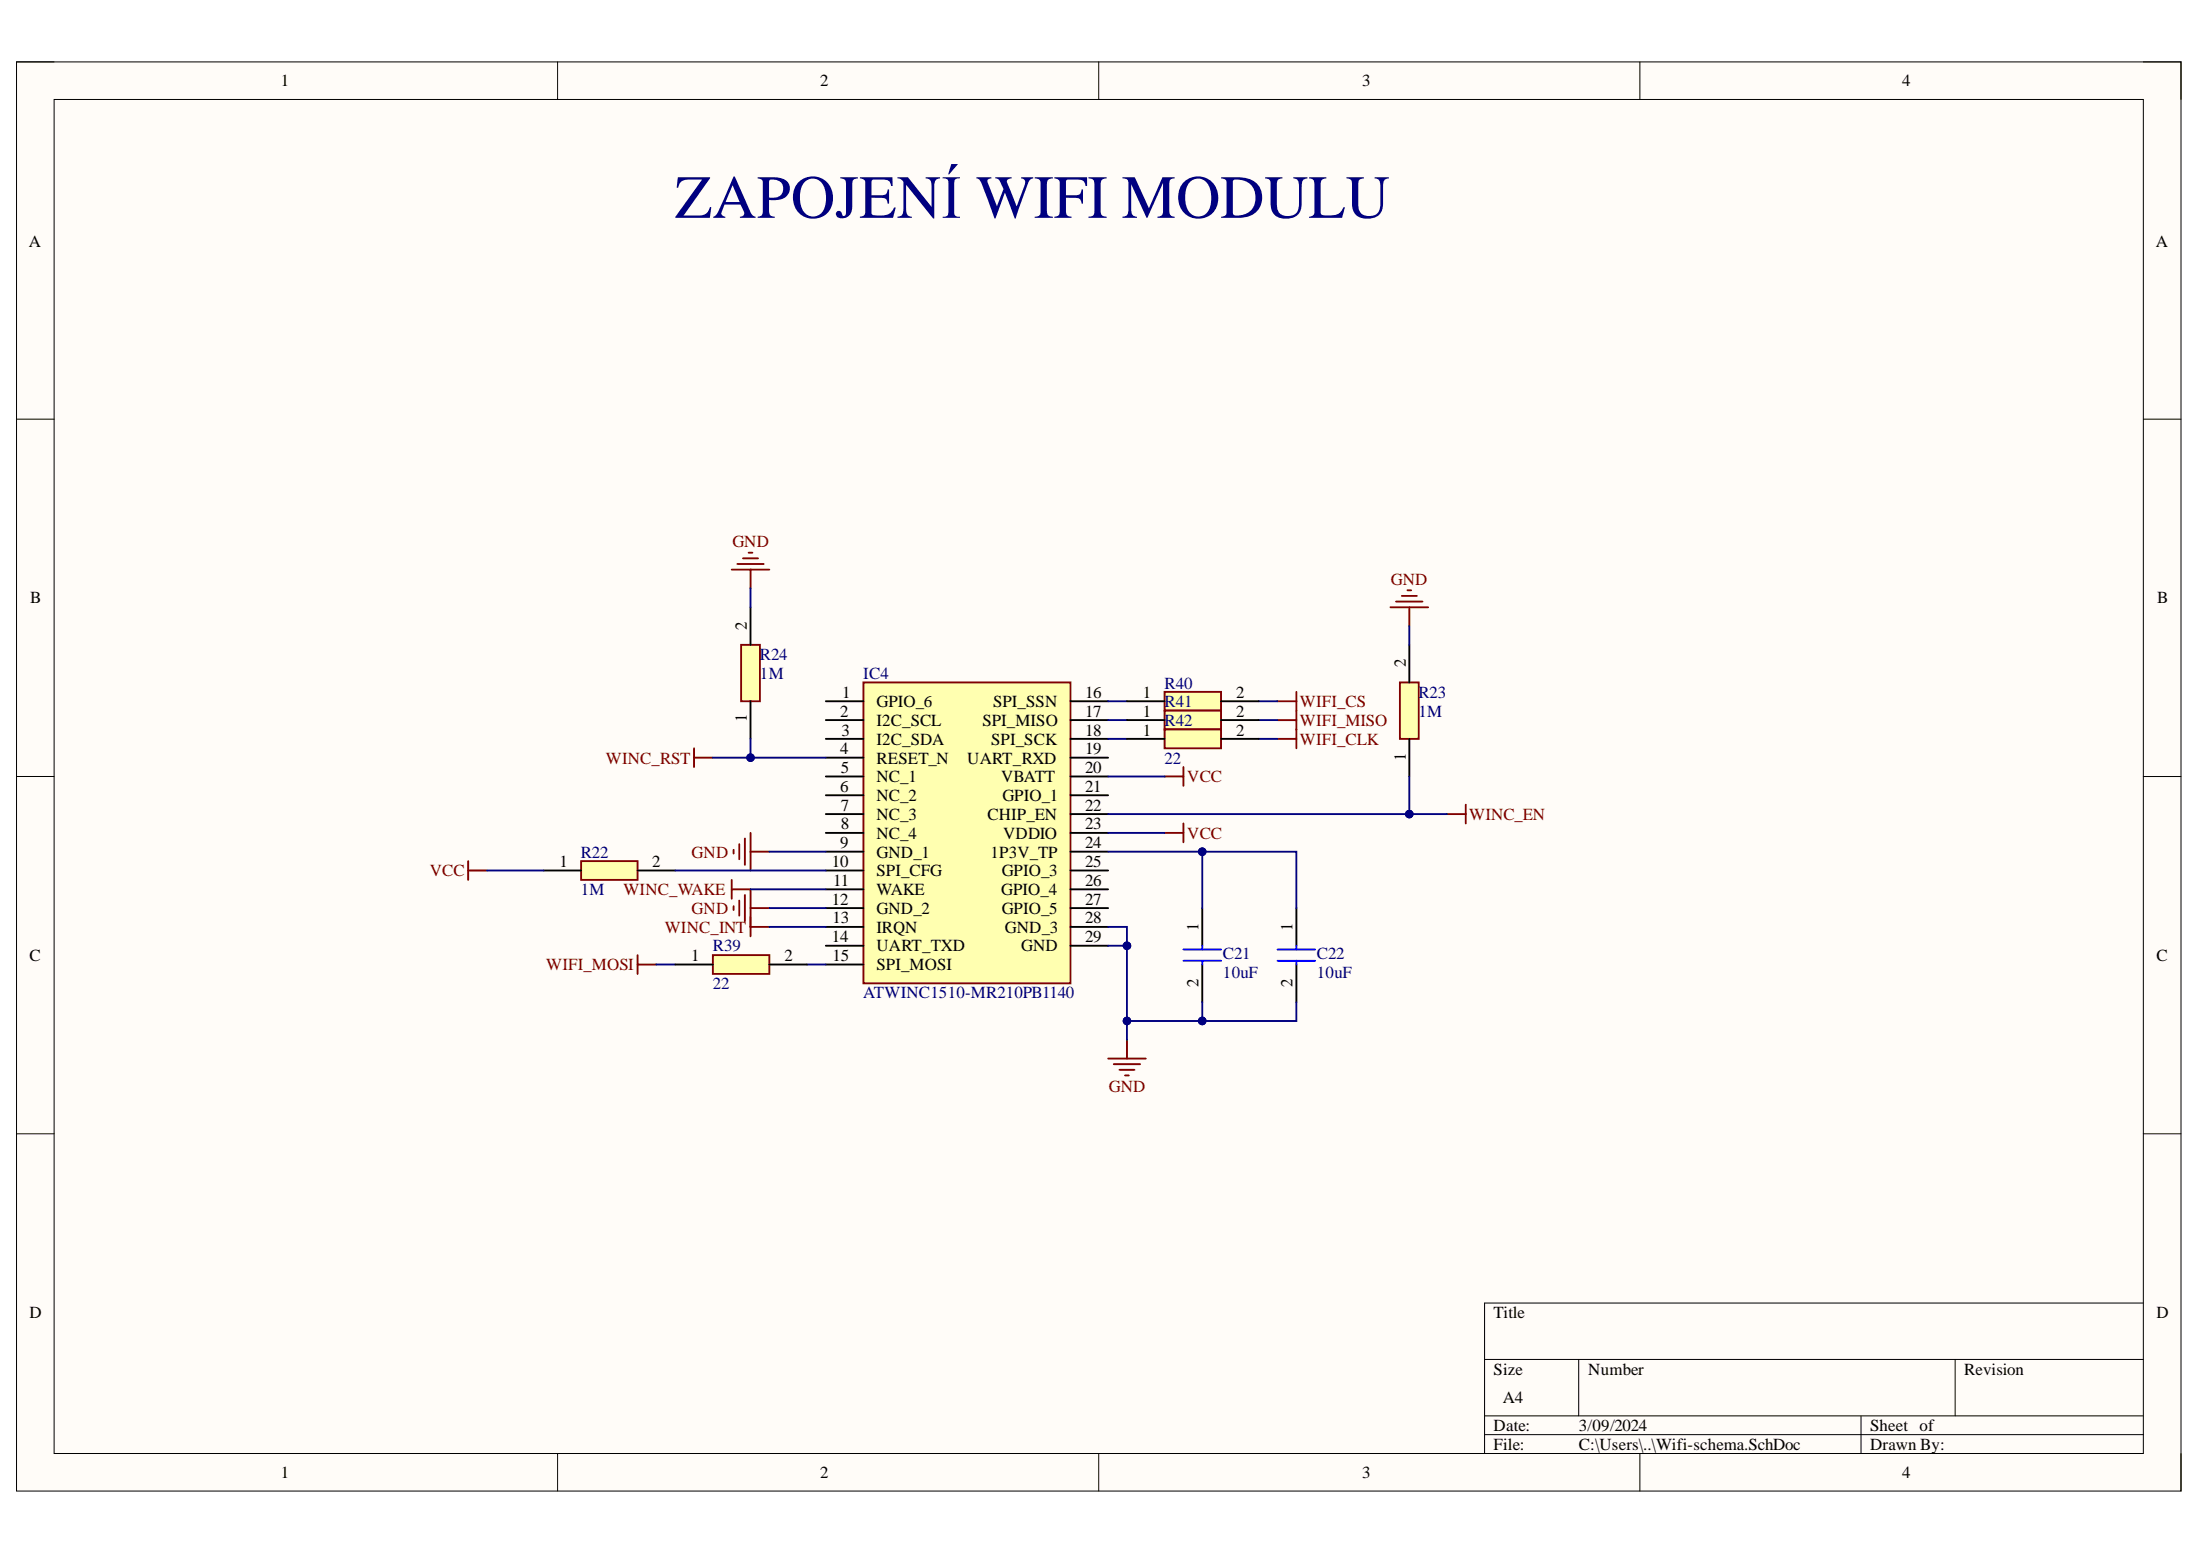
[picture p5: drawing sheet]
<svg xmlns="http://www.w3.org/2000/svg" width="297mm" height="210mm" viewBox="0 0 297 210" stroke-linecap="round" stroke-linejoin="round" font-family="sans-serif">
<path d="M2.2 8.4h292.3v192.9h-292.3z" fill-rule="evenodd" fill="#fffcf8"/>
<path d="M2.2 8.4h292.3v192.9h-292.3z" fill="none" stroke="#000" stroke-width=".14"/>
<path d="M7.3 13.4h282.1v182.8h-282.1z" fill-rule="evenodd" fill="#fffcf8"/>
<g fill="none" stroke="#000" stroke-width=".14">
<path d="M2.2 8.4h5.1M7.3 13.4h282.1v182.8h-282.1zM75.3 8.4v5M148.3 8.4v5M221.4 8.4v5M289.4 8.4h5.1v5M2.2 56.6h5.1M289.4 56.6h5.1M2.2 104.8h5.1M289.4 104.8h5.1M2.2 153h5.1M289.4 153h5.1"/>
<path d="M289.4 175.9h-89v20.3M75.3 196.2v5.1M148.3 196.2v5.1M200.4 183.5h89M200.4 191.1h89M200.4 193.7h89M213.2 183.5v7.6M221.4 196.2v5.1M251.3 191.1v5.1M264 183.5v7.6M294.5 196.2v5.1"/>
</g>
<path d="M116.6 92.1h27.9v40.6h-27.9z" fill-rule="evenodd" fill="#ffffb0"/>
<path d="M116.6 92.1h27.9v40.6h-27.9z" fill="none" stroke="#800000" stroke-width=".25"/>
<g fill="none" stroke="#000" stroke-width=".25">
<path d="M111.5 94.7h5.1M111.5 97.2h5.1M111.5 99.7h5.1M144.5 94.7h5.1M144.5 97.2h5.1M144.5 99.7h5.1M111.5 102.3h5.1M111.5 104.8h5.1M111.5 107.3h5.1M111.5 109.9h5.1M111.5 112.4h5.1M111.5 115h5.1"/>
<path d="M111.5 117.5h5.1M144.5 102.3h5.1M144.5 104.8h5.1M144.5 107.3h5.1M144.5 109.9h5.1M144.5 112.4h5.1M144.5 115h5.1M144.5 117.5h5.1M111.5 120h5.1M111.5 122.6h5.1M111.5 125.1h5.1M111.5 127.7h5.1"/>
<path d="M111.5 130.2h5.1M144.5 120h5.1M144.5 122.6h5.1M144.5 125.1h5.1M144.5 127.7h5.1"/>
</g>
<path d="M78.5 116.2h7.6v2.6h-7.6z" fill-rule="evenodd" fill="#ffffb0"/>
<g fill="none" stroke="#800000" stroke-width=".25">
<path d="M172.5 97.2h2.5M172.5 99.7h2.5M172.5 94.7h2.5M175 93.4v7.6M63.2 116.2v2.6M63.2 117.5h2.6M78.5 116.2h7.6v2.6h-7.6zM98.8 118.8v2.5M99 114.7v.5M99.8 114v2M100.6 113.2v3.5M101.3 112.4v5.1"/>
<path d="M101.3 115h2.6M157.2 104.8h2.6M159.8 103.5v2.6M195.4 109.9h2.5M197.9 108.6v2.6M86.1 128.9v2.6M86.1 130.2h2.5M98.8 120h2.5v6.4M99 122.3v.5M99.8 121.6v2M100.6 120.8v3.6M101.3 122.6h2.6"/>
<path d="M101.3 125.1h2.6M149.6 142.9h5.1M150.4 143.7h3.5M151.1 144.4h2.1M151.9 145.2h.5M152.2 140.4v2.5"/>
</g>
<path d="M73.4 117.5h5.1M86.1 117.5h5.1" fill="none" stroke="#000" stroke-width=".25"/>
<path d="M189 92.1h2.6v7.6h-2.6z" fill-rule="evenodd" fill="#ffffb0"/>
<path d="M190 79.7h.5M187.7 82h5.1M188.5 81.2h3.6M189 92.1h2.6v7.6h-2.6zM189.3 80.4h2M190.3 82v2.5M157.2 112.4h2.6M159.8 111.2v2.5" fill="none" stroke="#800000" stroke-width=".25"/>
<path d="M190.3 87v5.1M190.3 99.7v5.1M162.3 122.6v5.1M162.3 130.2v5.1M175 122.6v5.1M175 130.2v5.1" fill="none" stroke="#000" stroke-width=".25"/>
<path d="M159.8 128.2h5.1M159.8 129.7h5.1M162.3 127.7v.5M162.3 129.7v.5M172.5 128.2h5.1M172.5 129.7h5.1M175 127.7v.5M175 129.7v.5" fill="none" stroke="#00f" stroke-width=".25"/>
<path d="M100.1 87h2.5v7.7h-2.5z" fill-rule="evenodd" fill="#ffffb0"/>
<path d="M98.8 76.9h5.1M99.6 76.1h3.5M100.3 75.4h2.1M101.1 74.6h.5M101.3 76.9v2.5M100.1 87h2.5v7.7h-2.5zM93.7 101v2.5M93.7 102.3h2.6" fill="none" stroke="#800000" stroke-width=".25"/>
<path d="M101.3 82v5M101.3 94.7v5" fill="none" stroke="#000" stroke-width=".25"/>
<path d="M65.8 117.5h7.6M91.2 117.5h20.3M101.3 120h10.2M149.6 125.1h2.6v2.6" fill="none" stroke="#000080" stroke-width=".25"/>
<circle cx="152.2" cy="127.7" r=".51" fill="#000080"/>
<circle cx="152.2" cy="127.7" r=".51" fill="none" stroke="#000080" stroke-width=".14"/>
<path d="M103.9 115h7.6M149.6 104.8h7.6M190.3 104.8v5.1M103.9 122.6h7.6M103.9 125.1h7.6" fill="none" stroke="#000080" stroke-width=".25"/>
<circle cx="190.3" cy="109.9" r=".51" fill="#000080"/>
<circle cx="190.3" cy="109.9" r=".51" fill="none" stroke="#000080" stroke-width=".14"/>
<path d="M190.3 84.5v2.5M149.6 115h12.7v7.6M149.6 112.4h7.6" fill="none" stroke="#000080" stroke-width=".25"/>
<circle cx="162.3" cy="115" r=".51" fill="#000080"/>
<circle cx="162.3" cy="115" r=".51" fill="none" stroke="#000080" stroke-width=".14"/>
<path d="M162.3 115h12.7v7.6" fill="none" stroke="#000080" stroke-width=".25"/>
<circle cx="162.3" cy="115" r=".51" fill="#000080"/>
<circle cx="162.3" cy="115" r=".51" fill="none" stroke="#000080" stroke-width=".14"/>
<path d="M162.3 135.3v2.5h-10.1" fill="none" stroke="#000080" stroke-width=".25"/>
<circle cx="162.3" cy="137.8" r=".51" fill="#000080"/>
<circle cx="162.3" cy="137.8" r=".51" fill="none" stroke="#000080" stroke-width=".14"/>
<circle cx="152.2" cy="137.8" r=".51" fill="#000080"/>
<circle cx="152.2" cy="137.8" r=".51" fill="none" stroke="#000080" stroke-width=".14"/>
<path d="M175 135.3v2.5h-12.7" fill="none" stroke="#000080" stroke-width=".25"/>
<circle cx="162.3" cy="137.8" r=".51" fill="#000080"/>
<circle cx="162.3" cy="137.8" r=".51" fill="none" stroke="#000080" stroke-width=".14"/>
<path d="M101.3 79.4v2.6M101.3 99.7v2.6" fill="none" stroke="#000080" stroke-width=".25"/>
<circle cx="101.3" cy="102.3" r=".51" fill="#000080"/>
<circle cx="101.3" cy="102.3" r=".51" fill="none" stroke="#000080" stroke-width=".14"/>
<path d="M96.3 102.3h15.2" fill="none" stroke="#000080" stroke-width=".25"/>
<circle cx="101.3" cy="102.3" r=".51" fill="#000080"/>
<circle cx="101.3" cy="102.3" r=".51" fill="none" stroke="#000080" stroke-width=".14"/>
<path d="M149.6 127.7h2.6v12.7" fill="none" stroke="#000080" stroke-width=".25"/>
<circle cx="152.2" cy="127.7" r=".51" fill="#000080"/>
<circle cx="152.2" cy="127.7" r=".51" fill="none" stroke="#000080" stroke-width=".14"/>
<circle cx="152.2" cy="137.8" r=".51" fill="#000080"/>
<circle cx="152.2" cy="137.8" r=".51" fill="none" stroke="#000080" stroke-width=".14"/>
<path d="M149.6 109.9h45.8" fill="none" stroke="#000080" stroke-width=".25"/>
<circle cx="190.3" cy="109.9" r=".51" fill="#000080"/>
<circle cx="190.3" cy="109.9" r=".51" fill="none" stroke="#000080" stroke-width=".14"/>
<path d="M88.6 130.2h2.6M109 130.2h2.5" fill="none" stroke="#000080" stroke-width=".25"/>
<path d="M96.3 128.9h7.6v2.6h-7.6z" fill-rule="evenodd" fill="#ffffb0"/>
<path d="M96.3 128.9h7.6v2.6h-7.6z" fill="none" stroke="#800000" stroke-width=".25"/>
<path d="M91.2 130.2h5.1M103.9 130.2h5.1" fill="none" stroke="#000" stroke-width=".25"/>
<path d="M149.6 94.7h2.6M169.9 94.7h2.6" fill="none" stroke="#000080" stroke-width=".25"/>
<path d="M157.2 93.4h7.7v2.5h-7.7z" fill-rule="evenodd" fill="#ffffb0"/>
<path d="M157.2 93.4h7.7v2.5h-7.7z" fill="none" stroke="#800000" stroke-width=".25"/>
<path d="M152.2 94.7h5M164.9 94.7h5" fill="none" stroke="#000" stroke-width=".25"/>
<path d="M149.6 97.2h2.6M169.9 97.2h2.6" fill="none" stroke="#000080" stroke-width=".25"/>
<path d="M157.2 95.9h7.7v2.6h-7.7z" fill-rule="evenodd" fill="#ffffb0"/>
<path d="M157.2 95.9h7.7v2.6h-7.7z" fill="none" stroke="#800000" stroke-width=".25"/>
<path d="M152.2 97.2h5M164.9 97.2h5" fill="none" stroke="#000" stroke-width=".25"/>
<path d="M149.6 99.7h2.6M169.9 99.7h2.6" fill="none" stroke="#000080" stroke-width=".25"/>
<path d="M157.2 98.5h7.7v2.5h-7.7z" fill-rule="evenodd" fill="#ffffb0"/>
<path d="M157.2 98.5h7.7v2.5h-7.7z" fill="none" stroke="#800000" stroke-width=".25"/>
<path d="M152.2 99.7h5M164.9 99.7h5" fill="none" stroke="#000" stroke-width=".25"/>
<text font-size="8.3" fill="#000080" x="91.1" y="29.4">ZAPOJENÍ WIFI MODULU</text>
<g font-size="2.3">
<text x="37.9" y="11.7">1</text>
<text x="110.7" y="11.7">2</text>
<text x="183.9" y="11.7">3</text>
<text x="256.8" y="11.7">4</text>
<text x="3.9" y="33.3">A</text>
<text x="291.1" y="33.3">A</text>
<text x="4.1" y="81.5">B</text>
<text x="291.2" y="81.5">B</text>
<text x="100.8" y="85" transform="rotate(-90 100.8 85)">2</text>
<text x="113.7" y="94.2">1</text>
<text x="118.3" y="95.5">GPIO_6</text>
<text x="134.1" y="95.5">SPI_SSN</text>
<text x="146.5" y="94.2">16</text>
<text x="154.3" y="94.2">1</text>
<text x="166.9" y="94.2">2</text>
<text x="189.8" y="90.1" transform="rotate(-90 189.8 90.1)">2</text>
<text x="100.8" y="97.5" transform="rotate(-90 100.8 97.5)">1</text>
<text x="113.4" y="96.8">2</text>
<text x="113.4" y="101.8">4</text>
<text x="113.6" y="99.3">3</text>
<text x="118.3" y="98">I2C_SCL</text>
<text x="118.3" y="100.6">I2C_SDA</text>
<text x="132.6" y="98">SPI_MISO</text>
<text x="133.8" y="100.6">SPI_SCK</text>
<text x="146.5" y="96.8">17</text>
<text x="146.5" y="99.3">18</text>
<text x="146.5" y="101.8">19</text>
<text x="154.3" y="96.8">1</text>
<text x="154.3" y="99.3">1</text>
<text x="166.9" y="96.8">2</text>
<text x="166.9" y="99.3">2</text>
<text x="113.4" y="106.9">6</text>
<text x="113.5" y="104.4">5</text>
<text x="118.3" y="103.1">RESET_N</text>
<text x="118.3" y="105.6">NC_1</text>
<text x="130.6" y="103.1">UART_RXD</text>
<text x="135.2" y="105.6">VBATT</text>
<text x="146.5" y="104.4">20</text>
<text x="146.5" y="106.9">21</text>
<text x="189.8" y="102.7" transform="rotate(-90 189.8 102.7)">1</text>
<text x="113.5" y="109.4">7</text>
<text x="113.5" y="112">8</text>
<text x="118.3" y="108.2">NC_2</text>
<text x="118.3" y="110.7">NC_3</text>
<text x="118.3" y="113.2">NC_4</text>
<text x="133.3" y="110.7">CHIP_EN</text>
<text x="135.3" y="108.2">GPIO_1</text>
<text x="135.4" y="113.2">VDDIO</text>
<text x="146.5" y="109.4">22</text>
<text x="146.5" y="112">23</text>
<text x="75.5" y="117">1</text>
<text x="88.1" y="117">2</text>
<text x="112.3" y="117">10</text>
<text x="112.5" y="119.6">11</text>
<text x="113.4" y="114.5">9</text>
<text x="118.3" y="115.8">GND_1</text>
<text x="118.3" y="118.3">SPI_CFG</text>
<text x="133.7" y="115.8">1P3V_TP</text>
<text x="135.3" y="118.3">GPIO_3</text>
<text x="146.5" y="114.5">24</text>
<text x="146.5" y="117">25</text>
<text x="146.5" y="119.6">26</text>
<text x="112.3" y="122.1">12</text>
<text x="112.4" y="124.6">13</text>
<text x="118.3" y="120.8">WAKE</text>
<text x="118.3" y="123.4">GND_2</text>
<text x="118.3" y="125.9">IRQN</text>
<text x="135.2" y="120.8">GPIO_4</text>
<text x="135.3" y="123.4">GPIO_5</text>
<text x="135.7" y="125.9">GND_3</text>
<text x="146.5" y="122.1">27</text>
<text x="146.5" y="124.6">28</text>
<text x="161.8" y="125.6" transform="rotate(-90 161.8 125.6)">1</text>
<text x="174.5" y="125.6" transform="rotate(-90 174.5 125.6)">1</text>
<text x="4" y="129.7">C</text>
<text x="93.3" y="129.7">1</text>
<text x="105.9" y="129.7">2</text>
<text x="112.3" y="127.2">14</text>
<text x="112.4" y="129.7">15</text>
<text x="118.3" y="128.4">UART_TXD</text>
<text x="118.3" y="131">SPI_MOSI</text>
<text x="137.9" y="128.4">GND</text>
<text x="146.5" y="127.2">29</text>
<text x="291.2" y="129.7">C</text>
<text x="161.8" y="133.3" transform="rotate(-90 161.8 133.3)">2</text>
<text x="174.5" y="133.3" transform="rotate(-90 174.5 133.3)">2</text>
<text x="4" y="178">D</text>
<text x="201.7" y="178">Title</text>
<text x="291.2" y="178">D</text>
<text x="201.7" y="185.6">Size</text>
<text x="214.4" y="185.6">Number</text>
<text x="265.2" y="185.6">Revision</text>
<text x="202.9" y="189.4">A4</text>
<text x="201.7" y="193.2">Date:</text>
<text x="201.7" y="195.7">File:</text>
<text x="213.2" y="193.2">3/09/2024</text>
<text x="213.2" y="195.7">C:\Users\..\Wifi-schema.SchDoc</text>
<text x="252.5" y="193.2">Sheet of</text>
<text x="252.5" y="195.7">Drawn By:</text>
<text x="37.9" y="199.5">1</text>
<text x="110.7" y="199.5">2</text>
<text x="183.9" y="199.5">3</text>
<text x="256.8" y="199.5">4</text>
</g>
<g font-size="2.3" fill="#800000">
<text x="98.9" y="73.9">GND</text>
<text x="187.8" y="78.9">GND</text>
<text x="175.5" y="95.5">WIFI_CS</text>
<text x="175.5" y="98">WIFI_MISO</text>
<text x="175.5" y="100.6">WIFI_CLK</text>
<text x="81.8" y="103.1">WINC_RST</text>
<text x="160.3" y="105.6">VCC</text>
<text x="160.3" y="113.2">VCC</text>
<text x="198.4" y="110.7">WINC_EN</text>
<text x="58" y="118.3">VCC</text>
<text x="93.4" y="115.8">GND</text>
<text x="84.2" y="120.8">WINC_WAKE</text>
<text x="89.7" y="125.9">WINC_INT</text>
<text x="93.4" y="123.4">GND</text>
<text x="73.8" y="131">WIFI_MOSI</text>
<text x="149.7" y="147.4">GND</text>
</g>
<g font-size="2.3" fill="#000080">
<text x="102.6" y="89.1">R24</text>
<text x="102.6" y="91.7">1M</text>
<text x="116.6" y="91.7">IC4</text>
<text x="157.3" y="92.9">R40</text>
<text x="157.3" y="95.5">R41</text>
<text x="191.5" y="94.2">R23</text>
<text x="157.3" y="98">22</text>
<text x="157.3" y="100.6">22</text>
<text x="157.3" y="98">R42</text>
<text x="191.5" y="96.8">1M</text>
<text x="157.3" y="103.1">22</text>
<text x="78.4" y="115.8">R22</text>
<text x="78.4" y="120.8">1M</text>
<text x="96.3" y="128.4">R39</text>
<text x="165.1" y="129.5">C21</text>
<text x="165.1" y="132">10uF</text>
<text x="177.8" y="129.5">C22</text>
<text x="177.8" y="132">10uF</text>
<text x="96.3" y="133.5">22</text>
<text x="116.6" y="134.8">ATWINC1510-MR210PB1140</text>
</g>
</svg>
